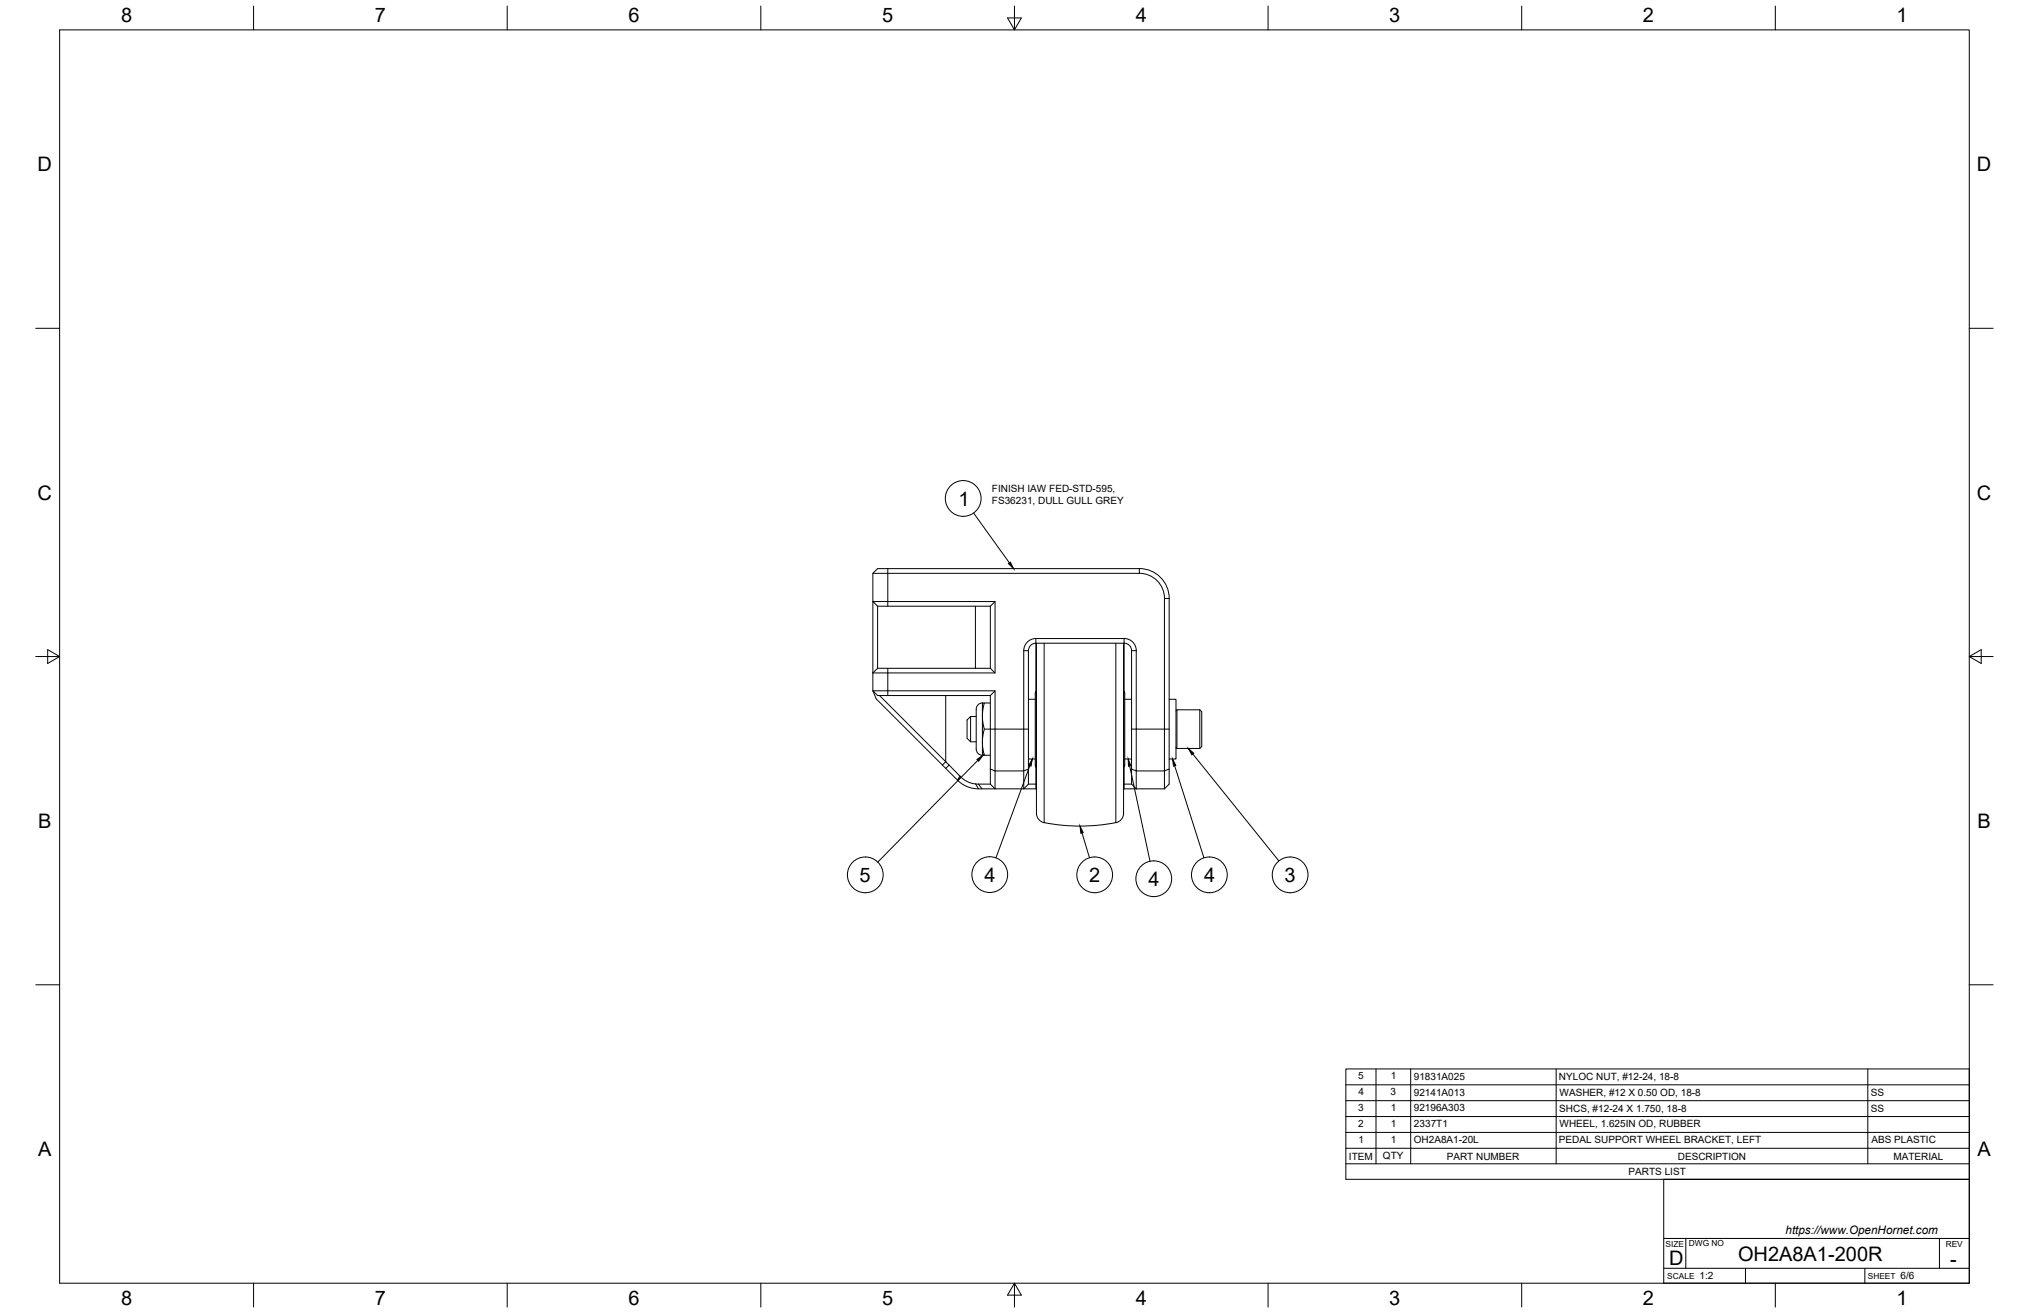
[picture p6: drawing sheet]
<svg xmlns="http://www.w3.org/2000/svg" width="864mm" height="559mm" viewBox="0 0 864 559" stroke-linecap="round" stroke-linejoin="round" font-family="sans-serif">
<!-- layer: Visible -->
<g fill="none" stroke="#000" stroke-width=".43">
<path d="M371.5 244l2-2h111.4a12.7 12.7 0 0 1 12.7 12.7v79l-2 2M373.5 258h48M373.5 258l-2-2h52v30.4h-52l2-2M373.5 258v26.4M421.5 258v26.4M423.5 256l-2 2M440.9 273.7h37.6M440.9 273.7a3.2 3.2 0 0 0-3.2 3.2v56.8M441.2 273.7l-.1 65.8a24.8 24.8 0 0 0 .6 8.7l.8 1a5.7 5.7 0 0 0 3.7 1.2 79.4 79.4 0 0 0 28.7-.3M478.2 273.7v65.8a25.8 25.8 0 0 1-.5 8.7l-1.4 1.4-1.4 .5M478.5 271.8l-37.6-.1a5.2 5.2 0 0 0-5.2 5.2v58.8h-12.2v-41.7h-52l2 2h48M478.5 273.7a3.1 3.1 0 0 1 3.1 3.2v56.8"/>
<path d="M478.5 271.7a5.1 5.1 0 0 1 5.1 5.2v58.8M373.5 284.4h48M374.4 296l35.3 35.4 2.2 1.3 2.6 .8 7 .2M418.1 299.2v22.2M418.1 299.2h.9l-.8 4.6 .4 5a9.3 9.3 0 0 1-.3 5.1l-.1 3.6 .8 3.9h-.9M418.2 299.2a3.2 3.2 0 0 0-2.7 4.1v14.8a2.83 2.83 0 0 0 2.7 3.3M419 299.2h2.5M421.5 284.4l2 2M423.5 294l-2 2v14.3M437.7 297.6h2.9M441.1 294l-.1 .2a34.2 34.2 0 0 0-.4 9.5v15.2a21.8 21.8 0 0 0 .4 7.5l.1 .2M478.2 294l.2 .2a34.2 34.2 0 0 1 .3 9.5v15.2a21.8 21.8 0 0 1-.3 7.5l-.2 .2"/>
<path d="M478.7 297.6h2.9M497.6 297.6h2.9v25.4h-2.9M413.1 304.9v10.8M413.1 304.9l-1.5 1.5v7.8l1.5 1.5h2.4M413.1 304.9h2.4M419 310.3h2.5M421.5 310.3v23.4l2 2h-7.3l-2.7-.3-3-1.2-2.5-1.7-35.1-35.1-1.4-3.4v-50h113.4a10.7 10.7 0 0 1 10.7 10.7v81M500.5 318.1l.4 .4M500.9 302.1v16.4M500.9 302.1h9.8M500.9 302.1l-.4 .4M510.7 302.1v16.4"/>
<path d="M510.7 302.1l.8 .8v14.8l-.8 .8h-9.8M419 321.4h2.5M437.7 333.7l-2 2h5.4M437.7 333.7h3.4M437.7 323h2.9M478.2 335.7h5.4M478.2 333.7h3.4l2 2M478.7 323h2.9M483.6 335.7h12"/>
</g>
<!-- layer: Visible Narrow -->
<g fill="none" stroke="#000" stroke-width=".43">
<path d="M377.9 242v16M415.2 258v26.4M484.9 242v2M495.6 254.7h2M435.7 276.9h2M440.9 271.8v22.5M444.4 273.7v76.4M474.9 273.7v76.4M478.5 271.8v22.5M481.6 276.9h2M377.9 284.4v11.6M402.5 296v28.2l-1.4 1.4"/>
<path d="M440.9 294.3v41.4M478.4 294.3l.1 41.4M421.5 310.3h16.2M481.6 310.3h16M403.9 325.6l-1.4 1.4M408.6 330.3l-1.1 1.7M408.8 330.6l-1 1.7M415.3 333.7l1.2 2M416.5 333.7l1.5 2M421.5 327.3l2 .8h12.2l2-.8M481.6 327.3l2 .8h12l2-.8"/>
</g>
<!-- layer: Border -->
<g fill="none" stroke="#000" stroke-width=".43">
<path d="M25.4 12.7h812.8v533.4h-812.8zM107.9 2.6v10.1M215.9 2.6v10.1M323.8 2.6v10.1M428.8 7.6h5.9l-2.9 5.1zM431.8 2.6v10.1M539.7 2.6v10.1M647.7 2.6v10.1M755.6 2.6v10.1M15.2 139.7h10.2M838.2 139.7h10.1M15.2 279.4h10.2"/>
<path d="M20.3 276.5l5.1 2.9-5.1 3zM838.2 279.4l5.1-2.9v5.9zM838.2 279.4h10.1M15.2 419.1h10.2M838.2 419.1h10.1M107.9 546.1v10.2M215.9 546.1v10.2M323.8 546.1v10.2M431.8 546.1l2.9 5.1h-5.9zM431.8 546.1v10.2M539.7 546.1v10.2M647.7 546.1v10.2"/>
<path d="M755.6 546.1v10.2"/>
</g>
<!-- layer: Parts Lists -->
<path d="M572.8 454.9h265.4v47h-265.4zM585.7 454.9v40.4M600.4 454.9v40.4M662.3 454.9v40.4M795 454.9v40.4M572.8 475.2h265.4M572.8 468.4h265.4M572.8 461.7h265.4M572.8 495.3h265.4M572.8 488.7h265.4M572.8 481.9h265.4" fill="none" stroke="#000" stroke-width=".43"/>
<!-- layer: Titleblock -->
<path d="M708.1 501.9h130.1v44.2h-130.1zM708.1 539.8h130.1M708.1 527.1h130.1M717.5 527.1v12.7M742.9 539.8v6.3M793.7 539.8v6.3M825.5 527.1v12.7" fill="none" stroke="#000" stroke-width=".43"/>
<!-- layer: Balloons -->
<g fill="none" stroke="#000" stroke-width=".43">
<path d="M414.4 218.4l15.2 21.1M416.2 323.6l-42.6 43.3M438.3 325.9l-14.4 39.2M480.8 326l8.7 40.5M500 325.9l12.4 39.2M507.7 320.9l36.6 45.5M460.5 354.5l3.2 10.5"/>
<circle cx="410" cy="212.1" r="7.6"/>
<circle cx="368.3" cy="372.3" r="7.6"/>
<circle cx="421.3" cy="372.2" r="7.6"/>
<circle cx="465.9" cy="372.3" r="7.6"/>
<circle cx="491.1" cy="374" r="7.6"/>
<circle cx="514.7" cy="372.3" r="7.6"/>
<circle cx="549.1" cy="372.3" r="7.6"/>
</g>
<path d="M429.2 239.8l.8-.6 1.4 2.8zM415.8 323.2l2.5-1.8-1.7 2.6zM439.4 323l-.6 3.1-.9-.4zM480.2 323l1.1 2.9-1 .2zM499.1 323l1.4 2.8-1 .3zM505.8 318.5l2.3 2.1-.8 .6zM459.7 351.6l1.3 2.8-.9 .2z" fill="#000" stroke="#000" stroke-width=".43"/>
<g font-size="8.5">
<text x="51.6" y="9.4">8</text>
<text x="159.5" y="9.4">7</text>
<text x="267.5" y="9.4">6</text>
<text x="375.4" y="9.3">5</text>
<text x="483.4" y="9.4">4</text>
<text x="591.3" y="9.4">3</text>
<text x="699.3" y="9.4">2</text>
<text x="807.2" y="9.4">1</text>
<text x="16" y="72.9">D</text>
<text x="841.4" y="72.9">D</text>
<text x="16" y="212.6">C</text>
<text x="407.9" y="215.2">1</text>
<text x="841.4" y="212.6">C</text>
<text x="16.2" y="352.3">B</text>
<text x="841.7" y="352.3">B</text>
<text x="365.9" y="375.3">5</text>
<text x="419" y="375.3">4</text>
<text x="463.6" y="375.4">2</text>
<text x="488.8" y="377">4</text>
<text x="512.5" y="375.4">4</text>
<text x="546.7" y="375.3">3</text>
<text x="16.2" y="492">A</text>
<text x="841.7" y="492">A</text>
<text x="710.4" y="538.4">D</text>
<text x="739.8" y="536.7">OH2A8A1-200R</text>
<text x="830.1" y="538.8">-</text>
<text x="51.6" y="555.5">8</text>
<text x="159.5" y="555.5">7</text>
<text x="267.5" y="555.5">6</text>
<text x="375.4" y="555.4">5</text>
<text x="483.4" y="555.5">4</text>
<text x="591.3" y="555.5">3</text>
<text x="699.3" y="555.5">2</text>
<text x="807.2" y="555.5">1</text>
</g>
<text font-size="5" x="760" y="525.2">https://www.OpenHornet.com</text>
<g font-size="4.3">
<text x="422.2" y="209.2">FINISH IAW FED-STD-595,</text>
<text x="422.2" y="214.4">FS36231, DULL GULL GREY</text>
<text x="578.1" y="459.3">5</text>
<text x="592" y="459.3">1</text>
<text x="601.8" y="459.5">91831A025</text>
<text x="663.6" y="459.6">NYLOC NUT, #12-24, 18-8</text>
<text x="578.1" y="466">4</text>
<text x="591.9" y="466">3</text>
<text x="601.8" y="466.3">92141A013</text>
<text x="663.8" y="466.3">WASHER, #12 X 0.50 OD, 18-8</text>
<text x="796.3" y="466.3">SS</text>
<text x="578.1" y="472.8">3</text>
<text x="592" y="472.8">1</text>
<text x="601.8" y="473">92196A303</text>
<text x="663.7" y="473.1">SHCS, #12-24 X 1.750, 18-8</text>
<text x="796.3" y="473.1">SS</text>
<text x="578.1" y="479.5">2</text>
<text x="592" y="479.5">1</text>
<text x="601.8" y="479.8">2337T1</text>
<text x="663.8" y="479.8">WHEEL, 1.625IN OD, RUBBER</text>
<text x="578.2" y="486.3">1</text>
<text x="592" y="486.3">1</text>
<text x="601.7" y="486.6">OH2A8A1-20L</text>
<text x="663.5" y="486.6">PEDAL SUPPORT WHEEL BRACKET, LEFT</text>
<text x="796.5" y="486.6">ABS PLASTIC</text>
<text x="574.1" y="493.5">ITEM</text>
<text x="588.6" y="493.4">QTY</text>
<text x="615.8" y="493.5">PART NUMBER</text>
<text x="714.1" y="493.5">DESCRIPTION</text>
<text x="805.9" y="493.5">MATERIAL</text>
<text x="693.2" y="500.1">PARTS LIST</text>
<text x="723.4" y="544.5">1:2</text>
<text x="809" y="544.5">6/6</text>
</g>
<g font-size="3.5">
<text x="708.9" y="530.9">SIZE</text>
<text x="718.9" y="530.5">DWG NO</text>
<text x="828.2" y="530.9">REV</text>
<text x="709.6" y="544.2">SCALE</text>
<text x="795" y="544.2">SHEET</text>
</g>
</svg>
